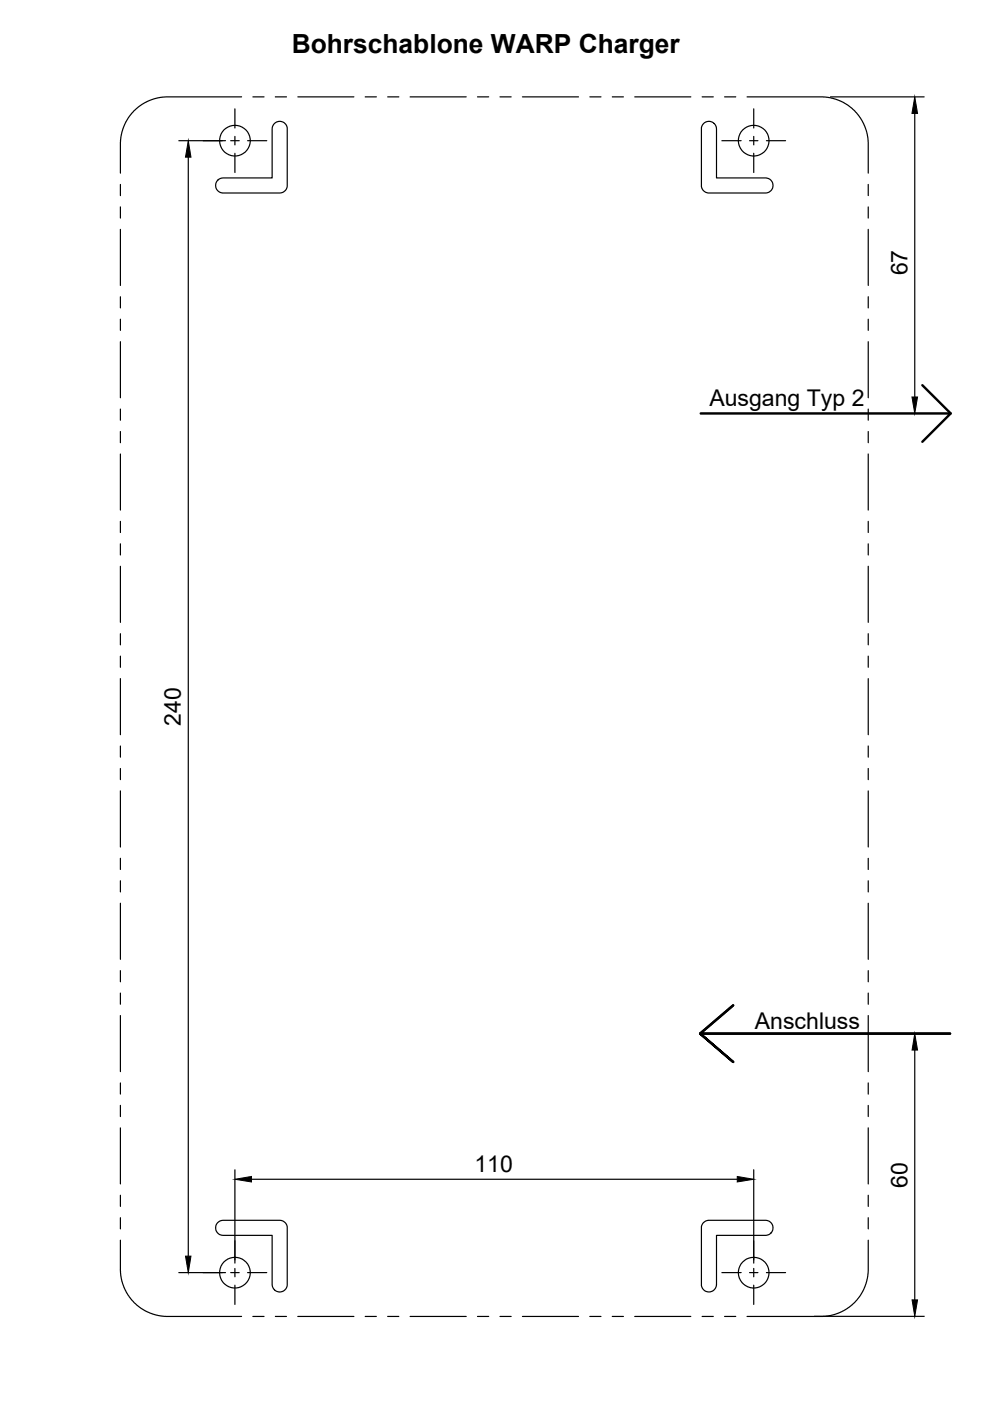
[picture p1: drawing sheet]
<svg xmlns="http://www.w3.org/2000/svg" width="210mm" height="297mm" viewBox="0 0 210 297" stroke-linecap="round" stroke-linejoin="round" font-family="sans-serif">
<!-- layer: Referenz -->
<g fill="none" stroke="#000" stroke-width=".25">
<path d="M25.5 39.1v2.4M51.2 20.5l-16.4 .1-2.3 .4-2.5 1.2-1.5 1.2-1.2 1.5-1.3 2.6-.5 2.7v6.5M53.6 20.5h2.4M58.2 26.2a1.59 1.59 0 0 1 1.7-.3 1.59 1.59 0 0 1 1 1.4v12a1.59 1.59 0 0 1-1.6 1.6h-12a1.6 1.6 0 0 1-1.6-1.6 1.6 1.6 0 0 1 1.6-1.6h10.4v-10.4l.1-.5zM58.4 20.5h2.3M63.1 20.5h11.9M77.4 20.5h2.4M82.2 20.5h2.4M87 20.5h11.8M101.2 20.5h2.4M106 20.5h2.4M110.8 20.5h11.9"/>
<path d="M125.1 20.5h2.3M129.8 20.5h2.4M134.6 20.5h11.9M148.9 20.5h2.3M149.2 26.2a1.61 1.61 0 0 1 1.7-.3 1.61 1.61 0 0 1 1 1.4v10.4h10.4a1.6 1.6 0 0 1 1.6 1.6 1.6 1.6 0 0 1-1.6 1.6h-12a1.59 1.59 0 0 1-1.6-1.6v-12.2zM153.6 20.5h2.4M158.4 20.5l16.4 .1 2.3 .4 1.6 .7 1.1 .6 1.3 1.1 1.1 1.3 .9 1.4 .6 1.6 .4 2.5v6.5M184.1 39.1v2.4M25.5 43.9v2.3M25.5 48.6v11.9M184.1 43.9v2.3M184.1 48.6v11.9"/>
<path d="M25.5 62.9v2.4M25.5 67.7v2.3M25.5 72.4v11.9M184.1 62.9v2.4M184.1 67.7v2.3M184.1 72.4v11.9M25.5 86.7v2.4M25.5 91.5v2.4M25.5 96.3v11.8M184.1 86.7v2.4M184.1 91.5v2.4M184.1 96.3v11.8"/>
<path d="M25.5 110.5v2.4M25.5 115.3v2.4M184.1 110.5v2.4M184.1 115.3v2.4M25.5 120.1v11.9M25.5 134.4v2.3M25.5 139.1v2.4M184.1 120.1v11.9M184.1 134.4v2.3M184.1 139.1v2.4M25.5 143.9v11.9M25.5 158.2v2.3"/>
<path d="M184.1 143.9v11.9M184.1 158.2v2.3M25.5 162.9v2.4M25.5 167.7v11.9M184.1 162.9v2.4M184.1 167.7v11.9M25.5 182v2.3M25.5 186.7v2.4M25.5 191.5v11.9M184.1 182v2.3M184.1 186.7v2.4M184.1 191.5v11.9"/>
<path d="M25.5 205.8v2.4M25.5 210.6v2.3M25.5 215.3v11.9M184.1 205.8v2.4M184.1 210.6v2.3M184.1 215.3v11.9M25.5 229.6v2.4M25.5 234.4v2.3M25.5 239.1v11.9M184.1 229.6v2.4M184.1 234.4v2.3M184.1 239.1v11.9"/>
<path d="M25.5 253.4v2.4M25.5 258.2v2.3M46.2 259.2l.4-.3 .7-.2h12a1.59 1.59 0 0 1 1.6 1.6v12a1.6 1.6 0 0 1-1.6 1.6 1.6 1.6 0 0 1-1.6-1.6v-10.4h-10.4a1.6 1.6 0 0 1-1.5-1 1.6 1.6 0 0 1 .4-1.7zM149.2 259.2l.4-.3 .7-.2h12a1.6 1.6 0 0 1 1.6 1.6 1.6 1.6 0 0 1-1.6 1.6h-10.4v10.4a1.6 1.6 0 0 1-1.6 1.6 1.6 1.6 0 0 1-1.6-1.6v-12.2zM184.1 253.4v2.4M184.1 258.2v2.3M25.5 262.9v6.6l.5 2.5 .5 1.5 .9 1.5 1.1 1.3 1.3 1.1 1.1 .6 1.6 .6 2.3 .5h16.4M53.6 279.1h2.4M58.4 279.1h2.3M63.1 279.1h11.9M77.4 279.1h2.4M82.2 279.1h2.4"/>
<path d="M87 279.1h11.8M101.2 279.1h2.4M106 279.1h2.4M110.8 279.1h11.9M125.1 279.1h2.3M129.8 279.1h2.4M134.6 279.1h11.9M148.9 279.1h2.3M153.6 279.1h2.4M184.1 262.9v6.6l-.5 2.6-1.3 2.7-1.2 1.5-1.4 1.1-2.6 1.2-2.3 .5h-16.4"/>
<circle cx="49.8" cy="29.8" r="3.2"/>
<circle cx="159.8" cy="29.8" r="3.2"/>
<circle cx="49.8" cy="269.8" r="3.2"/>
<circle cx="159.8" cy="269.8" r="3.2"/>
</g>
<!-- layer: Dimensions -->
<path d="M37.9 29.8h9.9M39.9 33.3v233M176.1 20.5h19.8M194 24.1v60.1M192 87.7h7.6M194 222.6v53M49.8 248v19.8M53.3 250h103M159.8 248v19.8M37.9 269.8h9.9M172.7 279.1h23.3" fill="none" stroke="#000" stroke-width=".25"/>
<path d="M39.9 29.8l.6 3.5h-1.2zM194 20.5l.5 3.6h-1.1zM193.4 84.2h1.1l-.5 3.5zM194 219.1l.5 3.5h-1.1zM49.8 250l3.5-.6v1.2zM156.3 249.4l3.5 .6-3.5 .6zM39.3 266.3h1.2l-.6 3.5zM193.4 275.6h1.1l-.5 3.5z" fill="#000" stroke="#000" stroke-width=".21"/>
<!-- layer: Center Lines -->
<g fill="none" stroke="#000" stroke-width=".25">
<path d="M43.1 29.8h4M48.9 29.8h1.8M49.8 23.1v4M49.8 28.9v1.8M49.8 32.5v4.1M52.5 29.8h4.1M153.1 29.8h4M158.9 29.8h1.8M159.8 23.1v4M159.8 28.9v1.8M159.8 32.5v4.1M162.5 29.8h4.1"/>
<path d="M43.1 269.8h4M48.9 269.8h1.8M49.8 263.1v4M49.8 268.9v1.8M49.8 272.5v4.1M52.5 269.8h4.1M153.1 269.8h4M158.9 269.8h1.8M159.8 263.1v4M159.8 268.9v1.8M159.8 272.5v4.1M162.5 269.8h4.1"/>
</g>
<!-- layer: Sketch2 -->
<path d="M155.4 213.2l-7 5.9h53M155.4 225.2l-7-6.1 7 6.1" fill="none" stroke="#000" stroke-width=".51"/>
<!-- layer: Sketch3 -->
<path d="M148.6 87.7h53l-6 6M195.6 81.7l6 6" fill="none" stroke="#000" stroke-width=".51"/>
<text font-size="5.6" x="61.8" y="11.2">Bohrschablone WARP Charger</text>
<g font-size="4.9">
<text x="192.4" y="58.4" transform="rotate(-90 192.4 58.4)">67</text>
<text x="150.4" y="86.2">Ausgang Typ 2</text>
<text x="38.4" y="153.8" transform="rotate(-90 38.4 153.8)">240</text>
<text x="160.1" y="218.2">Anschluss</text>
<text x="100.6" y="248.5">110</text>
<text x="192.4" y="251.8" transform="rotate(-90 192.4 251.8)">60</text>
</g>
</svg>
